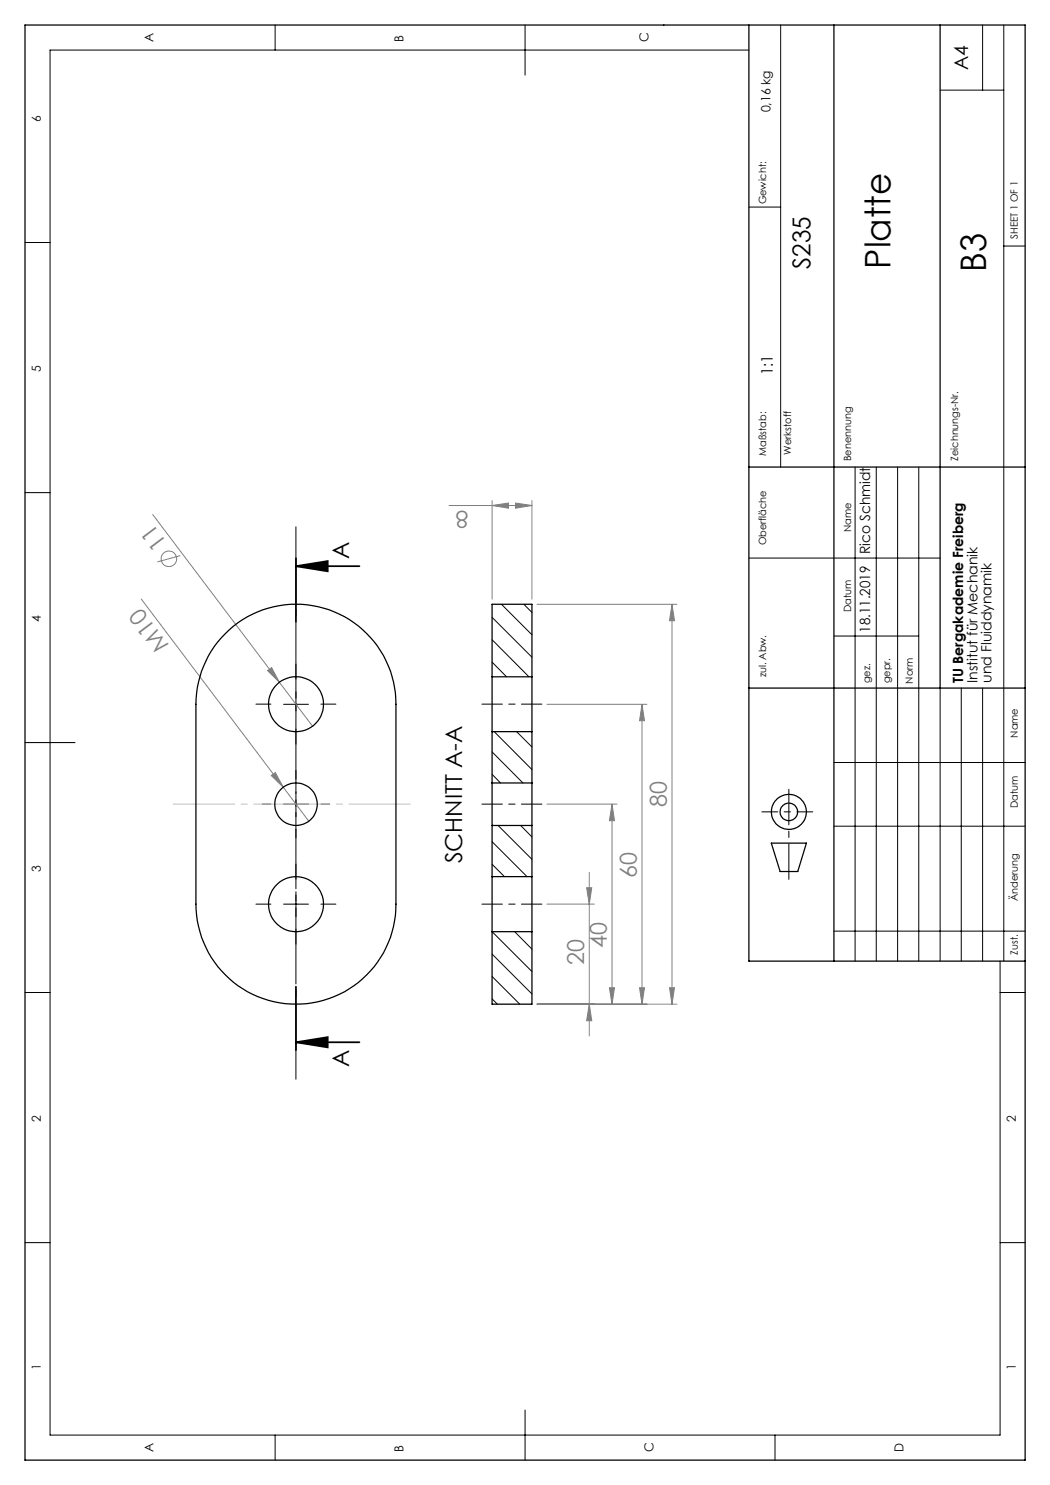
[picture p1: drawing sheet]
<svg xmlns="http://www.w3.org/2000/svg" width="210mm" height="297mm" viewBox="0 0 210 297" stroke-linecap="round" stroke-linejoin="round" font-family="sans-serif">
<g fill="none" stroke="#808080" stroke-width=".2">
<path d="M28.2 119.8l28.4 37.6M30.5 102.9l32 42.3M36.1 111.1l-4.6 1.3M89.8 101.1h16.6M98.4 101.1l3.3-.5v1zM98.4 100.1v19.7M103.1 100.6l3.3 .5-3.3 .5zM106.4 100.1v19.7M53.5 134.1l.8-.6 1.6 3zM107.4 120.9h28M134.4 120.9l.5 3.2h-1zM134.4 120.9v79.9"/>
<path d="M54.2 155.1l.9-.6 1.5 2.9zM56.6 157.4l5.2 6.8M109.4 140.9h20M128.4 140.9l.5 3.2h-1zM128.4 140.9v59.9M109.4 160.8h14M117.3 177.5h1l-.4 3.3zM117.9 174.5v32.7M122.4 160.8l.5 3.3h-1zM122.4 160.8v40M109.4 180.8h9.4M121.9 197.6h1l-.5 3.2z"/>
<path d="M127.9 197.6h1l-.5 3.2zM133.9 197.6h1l-.5 3.2zM107.4 200.8h28M117.9 200.8l.4 3.3h-1z"/>
<circle cx="33.8" cy="111.8" r="1.56"/>
</g>
<path d="M59.2 113.2l6.3-1v2.1zM59.2 113.2h12.7M59.2 111.7v12.7M59.2 197.3v12.7M59.2 208.5l6.3-1.1v2.1zM59.2 208.5h12.7" fill="none" stroke="#000" stroke-width=".35"/>
<g fill="none" stroke="#000" stroke-width=".25">
<path d="M5 5h200v287h-200zM149.8 5v187.2h55.2M166.8 5v187.2M188 5v132.6M149.8 93.4h55.2M149.8 137.6h55.2M154.3 168.6h7l-1.7 5.7h-3.6z"/>
<circle cx="157.8" cy="162.4" r="1.75"/>
<circle cx="157.8" cy="162.4" r="3.5"/>
</g>
<path d="M59.2 216.5v-111.8" fill="none" stroke="#000" stroke-width=".2" stroke-dasharray="15.2 1.3 1.3 1.3" stroke-dashoffset="-.6"/>
<path d="M59.2 135.8v-3M54.2 140.8h-3M59.2 145.8v3M59.2 155.8v-1.7M64.2 140.8h3M54.2 160.8h-1.8M59.2 175.8v-3M59.2 165.8v1.8M64.2 160.8h1.7M54.2 180.8h-3M59.2 185.8v3M64.2 180.8h3" fill="none" stroke="#000" stroke-width=".2" stroke-dasharray="15.2 1.3 1.3 1.3"/>
<path d="M96.4 140.8h12M96.4 160.8h12M96.4 180.8h12" fill="none" stroke="#000" stroke-width=".2" stroke-dasharray="15.2 1.3 1.3 1.3" stroke-dashoffset="11.1"/>
<g fill="none" stroke="#000" stroke-width=".2">
<path d="M55 5v5M105 5v10M149.8 10h-139.8v277h190v-94.8M156.1 5v88.4M188 18h12.8M196.5 5v13M200.8 5v187.2M5 48.5h5M149.8 41.4h6.3M200.8 49.2h4.2M5 98.5h5M171 93.4v98.8"/>
<path d="M175.3 93.4v98.8M179.5 93.4v98.8M183.8 93.4v98.8M149.8 111.6h38.2M59.2 138.4v4.9M166.8 127.2h17M188 137.6v54.6M192.3 137.6v54.6M196.5 137.6v54.6M5 148.5h10M56.7 140.9h5M59.2 158.4v4.9"/>
<path d="M166.8 152.5h38.2M56.7 160.8h5M59.2 178.4v4.9M166.8 165.2h38.2M5 198.5h5M56.7 180.8h5M166.8 186.2h38.2M200 198.5h5M5 248.5h5M200 248.5h5M55 287v5M105 282v10"/>
<path d="M155 287v5"/>
</g>
<path d="M157.8 175.9v-18" fill="none" stroke="#000" stroke-width=".2" stroke-dasharray="15.2 1.3 1.3 1.3" stroke-dashoffset="8.1"/>
<path d="M152.4 162.4h10.2" fill="none" stroke="#000" stroke-width=".2" stroke-dasharray="15.2 1.3 1.3 1.3" stroke-dashoffset="12.1"/>
<path d="M34.6 160.8h47.5" fill="none" stroke="#c0c0c0" stroke-width=".2" stroke-dasharray="15.2 1.3 1.3 1.3" stroke-dashoffset="2.9"/>
<path d="M59.2 113.2l6.3-1v2.1zM59.2 208.5l6.3-1.1v2.1z" fill="#000"/>
<g fill="#808080">
<path d="M54.2 155.1l.9-.6 1.5 2.9z"/>
<path d="M53.5 134.1l.8-.6 1.6 3z"/>
<path d="M117.9 200.8l.4 3.3h-1zM117.3 177.5h1l-.4 3.3zM127.9 197.6h1l-.5 3.2zM128.4 140.9l.5 3.2h-1zM133.9 197.6h1l-.5 3.2zM134.4 120.9l.5 3.2h-1z"/>
<path d="M103.1 100.6l3.3 .5-3.3 .5zM98.4 101.1l3.3-.5v1z"/>
<path d="M121.9 197.6h1l-.5 3.2zM122.4 160.8l.5 3.3h-1z"/>
</g>
<g fill="none" stroke="#000" stroke-width=".25">
<path d="M45.1 126.7a20 20 0 0 1 21.8-4.3 20 20 0 0 1 12.3 18.5v39.9a20 20 0 0 1-20 20 20 20 0 0 1-20-20v-39.9a20.2 20.2 0 0 1 5.9-14.2zM98.4 135.4v10.9M98.4 135.4v-14.5h8v14.5M98.4 135.4h8M106.4 135.4v10.9M98.4 156.6v8.5M98.4 146.3v10.3M98.4 146.3h8M98.4 156.6h8M106.4 156.6v8.5M106.4 146.3v10.3M98.4 175.3v11"/>
<path d="M98.4 165.1h8M98.4 175.3h8M98.4 165.1v10.2M106.4 175.3v11M106.4 165.1v10.2M98.4 186.3v14.5h8v-14.5M98.4 186.3h8"/>
<circle cx="59.2" cy="140.9" r="5.5"/>
<circle cx="59.2" cy="160.8" r="4.3"/>
<circle cx="59.2" cy="180.8" r="5.5"/>
</g>
<g fill="none" stroke="#000" stroke-width=".2">
<path d="M98.4 132.4l2.9 3M98.4 127.9l7.4 7.5M98.4 123.5l8 7.9M100.3 120.9l6.1 6.1M104.8 120.9l1.6 1.6M98.4 154.9l1.7 1.7M98.4 150.4l6.2 6.2M98.8 146.3l7.6 7.6M103.3 146.3l3.1 3.1M98.4 172.9l2.5 2.4M98.4 168.3l7 7M99.6 165.1l6.8 6.8"/>
<path d="M104.1 165.1l2.3 2.3M98.4 199.8l1.1 1M98.4 195.3l5.6 5.5M98.4 190.8l8 8M98.4 186.3l8 8M102.9 186.3l3.5 3.5"/>
</g>
<g font-size="7.1">
<text x="178.1" y="53.7" transform="rotate(-90 178.1 53.7)">Platte</text>
<text x="197.2" y="54.4" transform="rotate(-90 197.2 54.4)">B3</text>
</g>
<text font-size="4.9" x="162.1" y="53.7" transform="rotate(-90 162.1 53.7)">S235</text>
<g font-size="4.7" fill="#808080">
<text x="93.7" y="102.1" transform="rotate(180 93.7 102.1)">8</text>
<text x="33.6" y="108.7" transform="rotate(-127 33.6 108.7)">11</text>
<text x="33.9" y="129" transform="rotate(-127 33.9 129)">M10</text>
<text x="133.4" y="161.5" transform="rotate(-90 133.4 161.5)">80</text>
<text x="127.4" y="175.7" transform="rotate(-90 127.4 175.7)">60</text>
<text x="121.4" y="189.5" transform="rotate(-90 121.4 189.5)">40</text>
<text x="116.8" y="193" transform="rotate(-90 116.8 193)">20</text>
</g>
<g font-size="4.7">
<text x="69.8" y="111.8" transform="rotate(-90 69.8 111.8)">A</text>
<text x="92.4" y="172.6" transform="rotate(-90 92.4 172.6)">SCHNITT A-A</text>
<text x="69.8" y="213.4" transform="rotate(-90 69.8 213.4)">A</text>
</g>
<text font-size="3.9" x="193.6" y="14.1" transform="rotate(-90 193.6 14.1)">A4</text>
<text font-size="3.2" x="154.6" y="75.1" transform="rotate(-90 154.6 75.1)">1:1</text>
<g font-size="2.8">
<text x="174" y="110.8" transform="rotate(-90 174 110.8)">Rico Schmidt</text>
<text x="174" y="126.5" transform="rotate(-90 174 126.5)">18.11.2019</text>
<text x="192.7" y="136.6" transform="rotate(-90 192.7 136.6)">TU Bergakademie Freiberg</text>
<text x="195.5" y="136.6" transform="rotate(-90 195.5 136.6)">Institut für Mechanik</text>
<text x="198.3" y="136.6" transform="rotate(-90 198.3 136.6)">und Fluiddynamik</text>
</g>
<g font-size="2.5">
<text x="30.7" y="8.3" transform="rotate(-90 30.7 8.3)">A</text>
<text x="80.7" y="8.3" transform="rotate(-90 80.7 8.3)">B</text>
<text x="129.7" y="8.3" transform="rotate(-90 129.7 8.3)">C</text>
<text x="154.1" y="22.5" transform="rotate(-90 154.1 22.5)">0,16 kg</text>
<text x="8.2" y="24.3" transform="rotate(-90 8.2 24.3)">6</text>
<text x="8.2" y="74.3" transform="rotate(-90 8.2 74.3)">5</text>
<text x="8.2" y="124.3" transform="rotate(-90 8.2 124.3)">4</text>
<text x="8.2" y="174.3" transform="rotate(-90 8.2 174.3)">3</text>
<text x="8.2" y="224.3" transform="rotate(-90 8.2 224.3)">2</text>
<text x="203.2" y="224.3" transform="rotate(-90 203.2 224.3)">2</text>
<text x="8.2" y="273.9" transform="rotate(-90 8.2 273.9)">1</text>
<text x="203.2" y="273.9" transform="rotate(-90 203.2 273.9)">1</text>
<text x="30.7" y="290.3" transform="rotate(-90 30.7 290.3)">A</text>
<text x="80.7" y="290.3" transform="rotate(-90 80.7 290.3)">B</text>
<text x="130.7" y="290.3" transform="rotate(-90 130.7 290.3)">C</text>
<text x="180.7" y="290.3" transform="rotate(-90 180.7 290.3)">D</text>
</g>
<g font-size="2">
<text x="153.2" y="40.9" transform="rotate(-90 153.2 40.9)">Gewicht:</text>
<text x="203.6" y="47.7" transform="rotate(-90 203.6 47.7)">SHEET 1 OF 1</text>
<text x="153.2" y="91.1" transform="rotate(-90 153.2 91.1)">Maßstab:</text>
<text x="158.2" y="90.9" transform="rotate(-90 158.2 90.9)">Werkstoff</text>
<text x="170.2" y="92.2" transform="rotate(-90 170.2 92.2)">Benennung</text>
<text x="191.6" y="92.1" transform="rotate(-90 191.6 92.1)">Zeichnungs-Nr.</text>
<text x="170.2" y="106.4" transform="rotate(-90 170.2 106.4)">Name</text>
<text x="153.2" y="109" transform="rotate(-90 153.2 109)">Oberfläche</text>
<text x="170.2" y="122.5" transform="rotate(-90 170.2 122.5)">Datum</text>
<text x="153.2" y="135.4" transform="rotate(-90 153.2 135.4)">zul. Abw.</text>
<text x="174" y="136.7" transform="rotate(-90 174 136.7)">gez.</text>
<text x="178.1" y="136.7" transform="rotate(-90 178.1 136.7)">gepr.</text>
<text x="182.6" y="136.7" transform="rotate(-90 182.6 136.7)">Norm</text>
<text x="203.5" y="147.5" transform="rotate(-90 203.5 147.5)">Name</text>
<text x="203.5" y="161.6" transform="rotate(-90 203.5 161.6)">Datum</text>
<text x="203.5" y="180.2" transform="rotate(-90 203.5 180.2)">Änderung</text>
<text x="203.5" y="190.9" transform="rotate(-90 203.5 190.9)">Zust.</text>
</g>
</svg>
